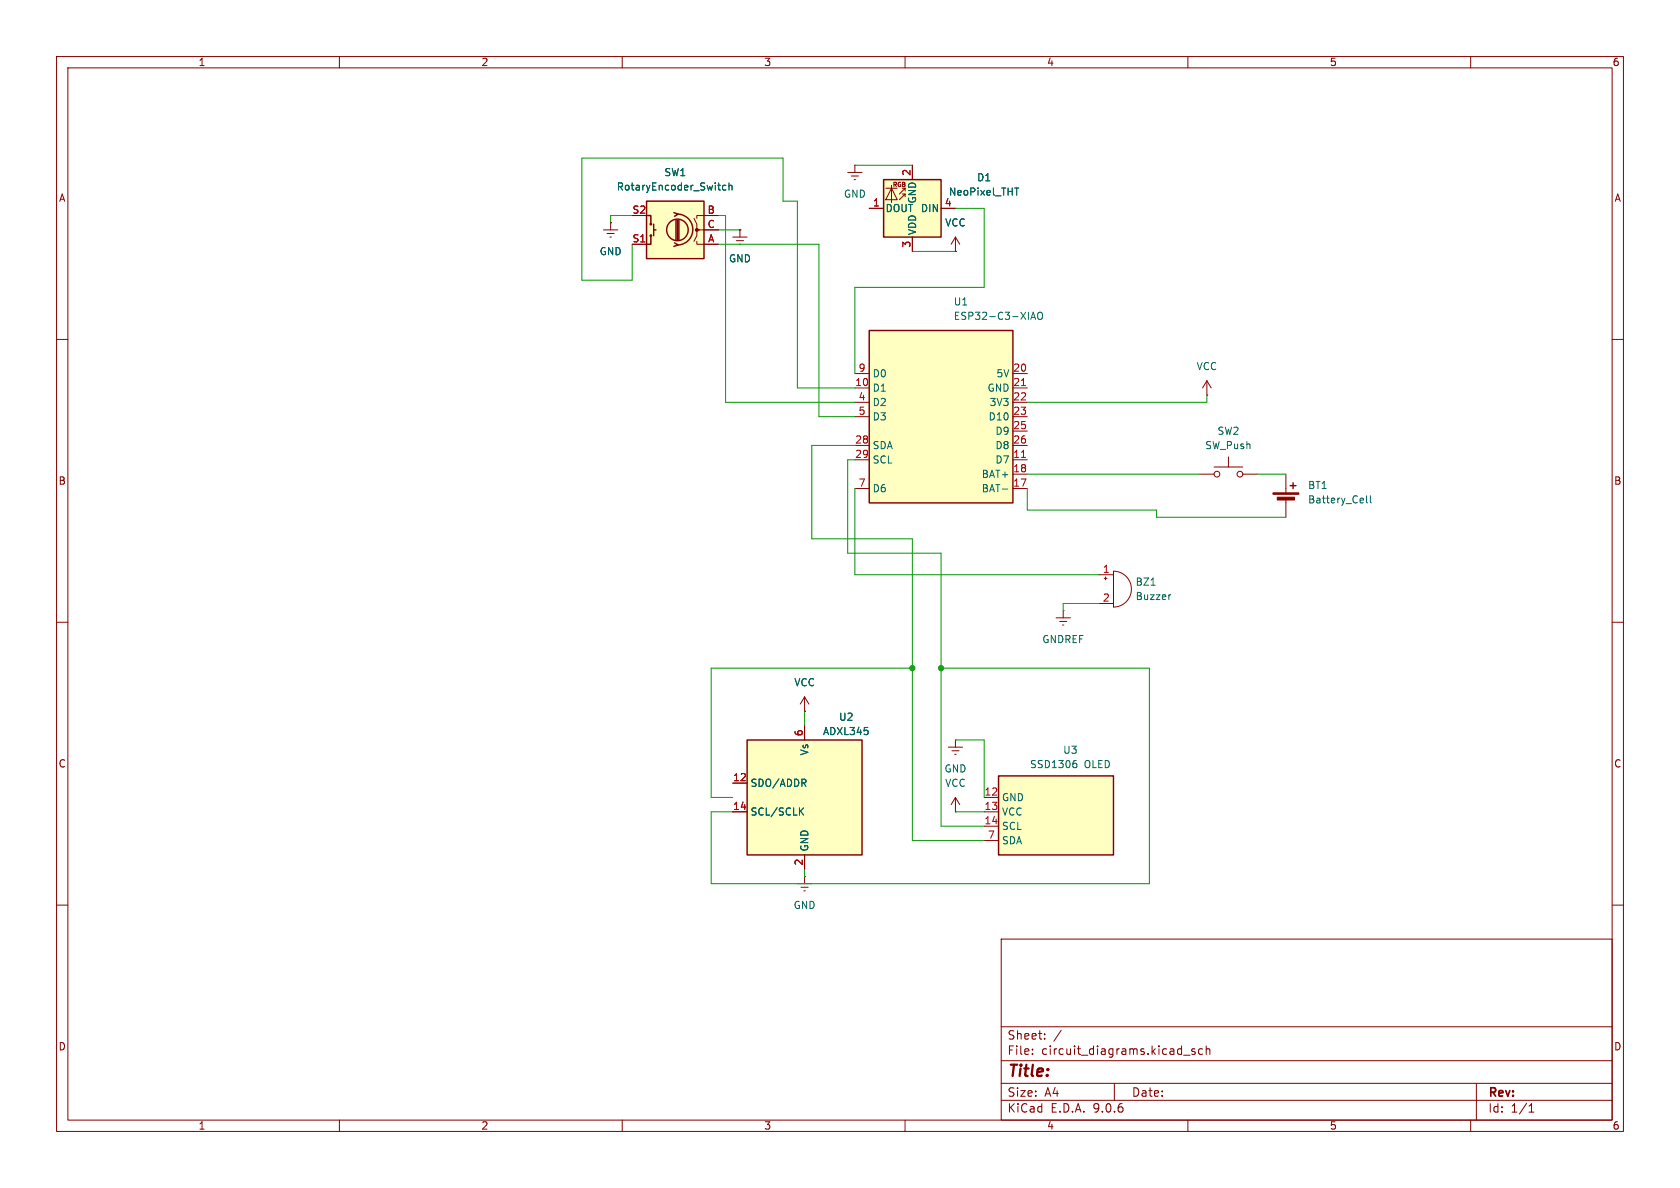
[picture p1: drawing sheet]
<svg xmlns="http://www.w3.org/2000/svg" width="297mm" height="210mm" viewBox="0 0 297 210" stroke-linecap="round" stroke-linejoin="round" font-family="sans-serif">
<g fill="none" stroke="#840000" stroke-width=".18">
<path d="M10 10h277v190h-277zM12 12h273v186h-273zM60 10v2M110 10v2M160 10v2M210 10v2M260 10v2M107.9 39.4h.1M107.9 39.4v1.2M106.7 40.6h2.5M107.3 41.3h1.3M107.8 41.9h.3"/>
<path d="M10 60h2M285 60h2M10 110h2M285 110h2M141 156.2h2.5M141.6 156.8h1.3M142.1 157.5h.3M142.2 154.9h.1M142.2 154.9v1.3M168.9 143.5h.1M168.9 141l-.8 1.2M168.9 141l.8 1.2"/>
<path d="M168.9 141v2.5M10 160h2M177 166h108v32h-108zM285 160h2M60 198v2M110 198v2M160 198v2M177 194.5h108M177 191.5h108M177 187.5h108M177 181.5h108M182.5 186.3v.1"/>
<path d="M182.5 185.5v.1M184.7 183.6v.1M184.7 182.8v.1M187.6 182.1l-1.3 2M197 191.5v3M209.2 186.5h1.2M210 198v2M211.2 185.5l-.3-.1-.2 .2v.2l.5 .2v.3h-.5M212.6 185.5l-.4-.1-.3 .3v.4l.1 .2h.6M213.2 185.5l.3-.1 .3 .1 .1 .9M213.2 184.9v1.5M260 198v2"/>
<path d="M261 191.5v6.5M270.3 196.6h.9M270.3 195.5l.4-.4v1.5"/>
</g>
<path d="M114.3 35.6h10.2v10.1h-10.2z" fill="#ffffc2"/>
<g fill="none" stroke="#840000" stroke-width=".25">
<path d="M114.3 35.6h10.2v10.1h-10.2zM114.3 38.1h.8v1.5M115.6 39.6v2.1M119.1 37.6l.8 .2-.6 .4M119.5 38.9v3.5M119.8 37.8a2.73 2.73 0 0 1 2.7 2.8 2.73 2.73 0 0 1-2.7 2.7M119.8 38.9v3.5M120 38.9v3.5M115.1 41.7v1.5h-.8M115.6 40.6h.4M119.3 42.9l.6 .4-.8 .3"/>
<circle cx="115.1" cy="39.6" r=".13"/>
<circle cx="115.1" cy="41.7" r=".13"/>
<circle cx="119.8" cy="40.6" r="1.9"/>
</g>
<path d="M122.7 38.6l.5 1v1h3.8M127 38.1h-3.8v.5M111.8 43.2h2.5M123.2 42.7v.5h3.8M123.7 40.6h-.5v1.1l-.5 1" fill="none" stroke="#840000" stroke-width=".18"/>
<circle cx="123.2" cy="40.6" r=".25" fill="#840000" stroke="#840000" stroke-width=".18"/>
<path d="M128.3 32.8h-.3l-.3 .2 .1 .5h.5M128.9 32.9l.2-.1h.3v.8M128.9 32.3v1.3" fill="none" stroke="#006464" stroke-width=".18"/>
<path d="M153.7 58.4h25.4v30.5h-25.4z" fill="#ffffc2"/>
<path d="M153.7 58.4h25.4v30.5h-25.4z" fill="none" stroke="#840000" stroke-width=".25"/>
<g fill="none" stroke="#840000" stroke-width=".18">
<path d="M168.9 44.5h.1M168.9 41.9v2.6M168.9 41.9l-.8 1.3M168.9 41.9l.8 1.3M151.1 66h2.6M151.1 68.6h2.6M151.1 71.1h2.6M151.1 73.7h2.6M151.1 78.7h2.6M179.1 66h2.5M179.1 68.6h2.5M179.1 71.1h2.5"/>
<path d="M179.1 73.7h2.5M179.1 78.7h2.5M179.1 76.2h2.5M151.1 81.3h2.6M151.1 86.4h2.6M179.1 81.3h2.5M179.1 86.4h2.5M179.1 83.8h2.5M167.6 132.1h2.6M168.3 132.7h1.2M168.8 133.4h.2M168.9 130.8h.1"/>
<path d="M168.9 130.8v1.3"/>
</g>
<path d="M180.6 68.2h.7M180.6 80.9h.7" fill="none" stroke="#a90000" stroke-width=".18"/>
<path d="M182.2 56.5l.5-1.3 .4 1.3M182.4 56.1h.6M183.6 55.3l.1-.1a.43 .43 0 0 1 .6 .4v.4a.42 .42 0 0 1-.4 .5 .42 .42 0 0 1-.5-.5v-.4zM177.2 86.5h1" fill="none" stroke="#006464" stroke-width=".18"/>
<path d="M156.2 31.8h10.2v10.1h-10.2z" fill="#ffffc2"/>
<g fill="none" stroke="#840000" stroke-width=".18">
<path d="M149.9 30.5h2.5M150.5 31.1h1.3M151 31.8h.3M151.1 29.2h.1M151.1 29.2v1.3M153.7 36.8h2.5M156.6 33.3h2M157.6 32.8v3M157.6 33.3l1 2h-2zM159.5 34.3h.5M160 34.8v-.5l-1 1M160 33.8v-.5l-1 1"/>
<path d="M161.3 29.2v2.6M166.4 36.8h2.5M129.5 41.9h2.6M130.2 42.5h1.2M130.7 43.2h.2M130.8 40.6h.1M130.8 40.6v1.3M161.3 41.9v2.6M213.4 69.9h.1M213.4 67.3l-.8 1.3M213.4 67.3l.7 1.3M213.4 67.3v2.6"/>
<path d="M212.1 83.8h2.5M214.6 82.6h5.1M217.2 80.8v1.8M219.7 83.8h2.5M227.3 83.8v3.3M227.3 88.1v3.3M194.3 101.6h2.5M194.3 106.7h2.5M195.2 102.2h.5M195.5 102v.5M196.8 101a3.2 3.2 0 0 1 3.2 3.1 3.2 3.2 0 0 1-3.2 3.2zM142.2 125.7h.1"/>
<path d="M142.2 123.2l-.7 1.3M142.2 123.2l.8 1.3M142.2 123.2v2.5"/>
<circle cx="215.1" cy="83.8" r=".51"/>
<circle cx="219.2" cy="83.8" r=".51"/>
</g>
<path d="M156.2 31.8h10.2v10.1h-10.2zM228.1 85.9h1M228.6 85.3v1.1" fill="none" stroke="#840000" stroke-width=".25"/>
<path d="M179.4 33.2h.7M241.6 87.6v1.1l.2 .2M242.3 87.6v1.1l.1 .2M203.5 103.4h.7M207 105.1l-.2 .1" fill="none" stroke="#006464" stroke-width=".18"/>
<g fill="#840000" stroke="#840000" stroke-width=".18">
<path d="M225 87.1h4.6v.3h-4.6z"/>
<path d="M225.8 87.9h3.1v.5h-3.1z"/>
</g>
<path d="M132.1 130.8h20.3v20.3h-20.3z" fill="#ffffc2"/>
<path d="M132.1 130.8h20.3v20.3h-20.3z" fill="none" stroke="#840000" stroke-width=".25"/>
<path d="M186.7 109.2h2.5M187.3 109.9h1.3M187.8 110.5h.3M188 108h.1M188 108v1.2M129.5 138.4h2.6M142.2 128.3v2.5M129.5 143.5h2.6M142.2 151.1v2.6" fill="none" stroke="#840000" stroke-width=".18"/>
<path d="M142.1 138.4l.4 .6M142.4 137.9v.4M141.5 143.4l.6 .7M142.1 142.8l-.8 .7" fill="none" stroke="#006464" stroke-width=".18"/>
<path d="M176.5 137.2h20.3v13.9h-20.3z" fill="#ffffc2"/>
<path d="M176.5 137.2h20.3v13.9h-20.3z" fill="none" stroke="#840000" stroke-width=".25"/>
<g fill="none" stroke="#840000" stroke-width=".18">
<path d="M107.9 39.4h.1M124.5 38.1h2.5M153.7 36.8h2.5M161.3 29.2v2.6M166.4 36.8h2.5M111.8 43.2h2.5M124.5 43.2h2.5M124.5 40.6h2.5M130.8 40.6h.1M161.3 41.9v2.6M168.9 44.5h.1M129.5 138.4h2.6"/>
<path d="M142.2 125.7h.1M142.2 128.3v2.5M129.5 143.5h2.6M142.2 151.1v2.6M174 141h2.5M174 143.5h2.5M174 146.1h2.5M174 148.6h2.5"/>
</g>
<path d="M128.3 32.8h-.3l-.3 .2 .1 .5h.5M128.9 32.9l.2-.1h.3v.8M128.9 32.3v1.3M179.4 33.2h.7M142.1 138.4l.4 .6M142.4 137.9v.4M189.9 134.9h.2l.3 .3-.1 .4-.4 .1M190 134.4h.3M141.5 143.4l.6 .7M142.1 142.8l-.8 .7" fill="none" stroke="#006464" stroke-width=".18"/>
<g fill="none" stroke="#009600" stroke-width=".18">
<path d="M111.8 38.1h-3.9v1.3M127 38.1h1.3v33h22.8M151.1 29.2h10.2M168.9 36.8h5.1v14h-22.9v15.2M111.8 43.2v6.3h-8.9v-21.6h35.5v7.7h2.6v33h10.1M127 43.2h17.8v30.5h6.3M127 40.6h3.8M161.3 44.5h7.6M151.1 78.7h-7.6v16.6h17.8v53.3h12.7M213.4 69.9v1.2h-31.8M151.1 81.3h-1.2v16.5h16.5v48.3h7.6M151.1 86.4v15.2h43.2"/>
<path d="M181.6 86.4v3.8h22.9v1.2h22.8M181.6 83.8h30.5M222.2 83.8h5.1M161.3 118.1h-35.6v22.9h3.8M166.4 118.1h36.8v38.1h-77.5v-12.7h3.8M194.3 106.7h-6.3v1.3M142.2 125.7v2.6M168.9 130.8h5.1v10.2M142.2 153.7v1.2M168.9 143.5h5.1"/>
</g>
<g fill="#009600" stroke="#009600" stroke-width=".18">
<circle cx="161.3" cy="118.1" r=".46"/>
<circle cx="166.4" cy="118.1" r=".46"/>
</g>
<text font-size="2.8" fill="#840000" x="178" y="190.9">Title:</text>
<g font-size="2.1" fill="#840000">
<text x="178" y="184">Sheet:</text>
<text x="178" y="186.7">File:</text>
<text x="184.1" y="186.7">circuit_diagrams.kicad_sch</text>
<text x="178" y="196.9">KiCad</text>
<text x="178" y="194.1">Size:</text>
<text x="184.7" y="194.1">A4</text>
<text x="185.7" y="196.9">E.D.A.</text>
<text x="193.3" y="196.9">9.0.6</text>
<text x="200" y="194.1">Date:</text>
<text x="263" y="194.3">Rev:</text>
<text x="263" y="196.9">Id:</text>
<text x="267.1" y="196.9">1/1</text>
</g>
<g font-size="1.8" fill="#840000">
<text x="35" y="11.9">1</text>
<text x="85" y="11.9">2</text>
<text x="135" y="11.9">3</text>
<text x="185" y="11.9">4</text>
<text x="235" y="11.9">5</text>
<text x="285" y="11.9">6</text>
<text x="10.3" y="35.9">A</text>
<text x="285.3" y="35.9">A</text>
<text x="10.3" y="85.9">B</text>
<text x="285.3" y="85.9">B</text>
<text x="10.3" y="135.9">C</text>
<text x="285.3" y="135.9">C</text>
<text x="10.3" y="185.9">D</text>
<text x="285.3" y="185.9">D</text>
<text x="35" y="199.9">1</text>
<text x="85" y="199.9">2</text>
<text x="135" y="199.9">3</text>
<text x="185" y="199.9">4</text>
<text x="235" y="199.9">5</text>
<text x="285" y="199.9">6</text>
</g>
<g font-size="1.8" fill="#006464">
<text x="108.9" y="33.9">RotaryEncoder_Switch</text>
<text x="117.3" y="31.3">SW1</text>
<text x="149.1" y="35.2">GND</text>
<text x="167.7" y="34.8">NeoPixel_THT</text>
<text x="172.6" y="32.2">D1</text>
<text x="156.5" y="37.7">DOUT DIN</text>
<text x="162.2" y="41.7" transform="rotate(-90 162.2 41.7)">VDD</text>
<text x="162.2" y="36.1" transform="rotate(-90 162.2 36.1)">GND</text>
<text x="167" y="40.2">VCC</text>
<text x="105.9" y="45.3">GND</text>
<text x="128.8" y="46.6">GND</text>
<text x="168.5" y="54.2">U1</text>
<text x="168.5" y="56.7">ESP32-C3-XIAO</text>
<text x="211.4" y="65.6">VCC</text>
<text x="154.2" y="66.9">D0</text>
<text x="154.2" y="69.4">D1</text>
<text x="154.2" y="72">D2</text>
<text x="174.5" y="69.4">GND</text>
<text x="174.9" y="72">3V3</text>
<text x="176.1" y="66.9">5V</text>
<text x="154.2" y="74.5">D3</text>
<text x="174.7" y="74.5">D10</text>
<text x="175.9" y="77.1">D9</text>
<text x="215.1" y="77.1">SW2</text>
<text x="154.2" y="79.6">SDA</text>
<text x="154.2" y="82.1">SCL</text>
<text x="175.9" y="79.6">D8</text>
<text x="175.9" y="82.1">D7</text>
<text x="213" y="79.6">SW_Push</text>
<text x="154.2" y="87.2">D6</text>
<text x="173.5" y="84.7">BAT+</text>
<text x="173.5" y="87.2">BAT-</text>
<text x="231.1" y="86.7">BT1</text>
<text x="231.1" y="89.2">Battery_Cell</text>
<text x="200.7" y="103.7">BZ1</text>
<text x="200.7" y="106.3">Buzzer</text>
<text x="184.2" y="113.9">GNDREF</text>
<text x="140.3" y="121.5">VCC</text>
<text x="145.4" y="130.1">ADXL345</text>
<text x="148.2" y="127.6">U2</text>
<text x="143.1" y="133.6" transform="rotate(-90 143.1 133.6)">Vs</text>
<text x="166.9" y="136.8">GND</text>
<text x="182" y="136">SSD1306</text>
<text x="187.9" y="133.5">U3</text>
<text x="191.7" y="136">OLED</text>
<text x="132.6" y="139.3">SDO/ADDR</text>
<text x="167" y="139.3">VCC</text>
<text x="177" y="141.8">GND</text>
<text x="132.6" y="144.4">SCL/SCLK</text>
<text x="177" y="144.4">VCC</text>
<text x="177" y="146.9">SCL</text>
<text x="177" y="149.5">SDA</text>
<text x="143.1" y="150.6" transform="rotate(-90 143.1 150.6)">GND</text>
<text x="140.2" y="160.9">GND</text>
</g>
<g font-size="1.8" fill="#a90000">
<text x="161" y="31.2" transform="rotate(-90 161 31.2)">2</text>
<text x="111.7" y="37.8">S2</text>
<text x="125" y="40.4">C</text>
<text x="125" y="37.8">B</text>
<text x="154.2" y="36.6">1</text>
<text x="166.9" y="36.6">4</text>
<text x="111.7" y="42.9">S1</text>
<text x="125.1" y="42.9">A</text>
<text x="161" y="43.9" transform="rotate(-90 161 43.9)">3</text>
<text x="151.7" y="65.8">9</text>
<text x="179" y="65.8">20</text>
<text x="151.1" y="68.3">10</text>
<text x="151.7" y="70.9">4</text>
<text x="179" y="68.3">21</text>
<text x="179" y="70.9">22</text>
<text x="151.7" y="73.4">5</text>
<text x="179" y="73.4">23</text>
<text x="179" y="75.9">25</text>
<text x="151.1" y="78.5">28</text>
<text x="151.1" y="81">29</text>
<text x="179" y="78.5">26</text>
<text x="179" y="81">11</text>
<text x="179" y="83.6">18</text>
<text x="151.7" y="86.1">7</text>
<text x="179" y="86.1">17</text>
<text x="194.9" y="101.3">1</text>
<text x="194.9" y="106.4">2</text>
<text x="142" y="130.2" transform="rotate(-90 142 130.2)">6</text>
<text x="129.5" y="138.2">12</text>
<text x="129.5" y="143.3">14</text>
<text x="173.9" y="140.7">12</text>
<text x="173.9" y="143.3">13</text>
<text x="173.9" y="145.8">14</text>
<text x="174.6" y="148.3">7</text>
<text x="142" y="153.1" transform="rotate(-90 142 153.1)">2</text>
</g>
<text font-size="1.1" fill="#840000" x="157.7" y="33.2">RGB</text>
</svg>
